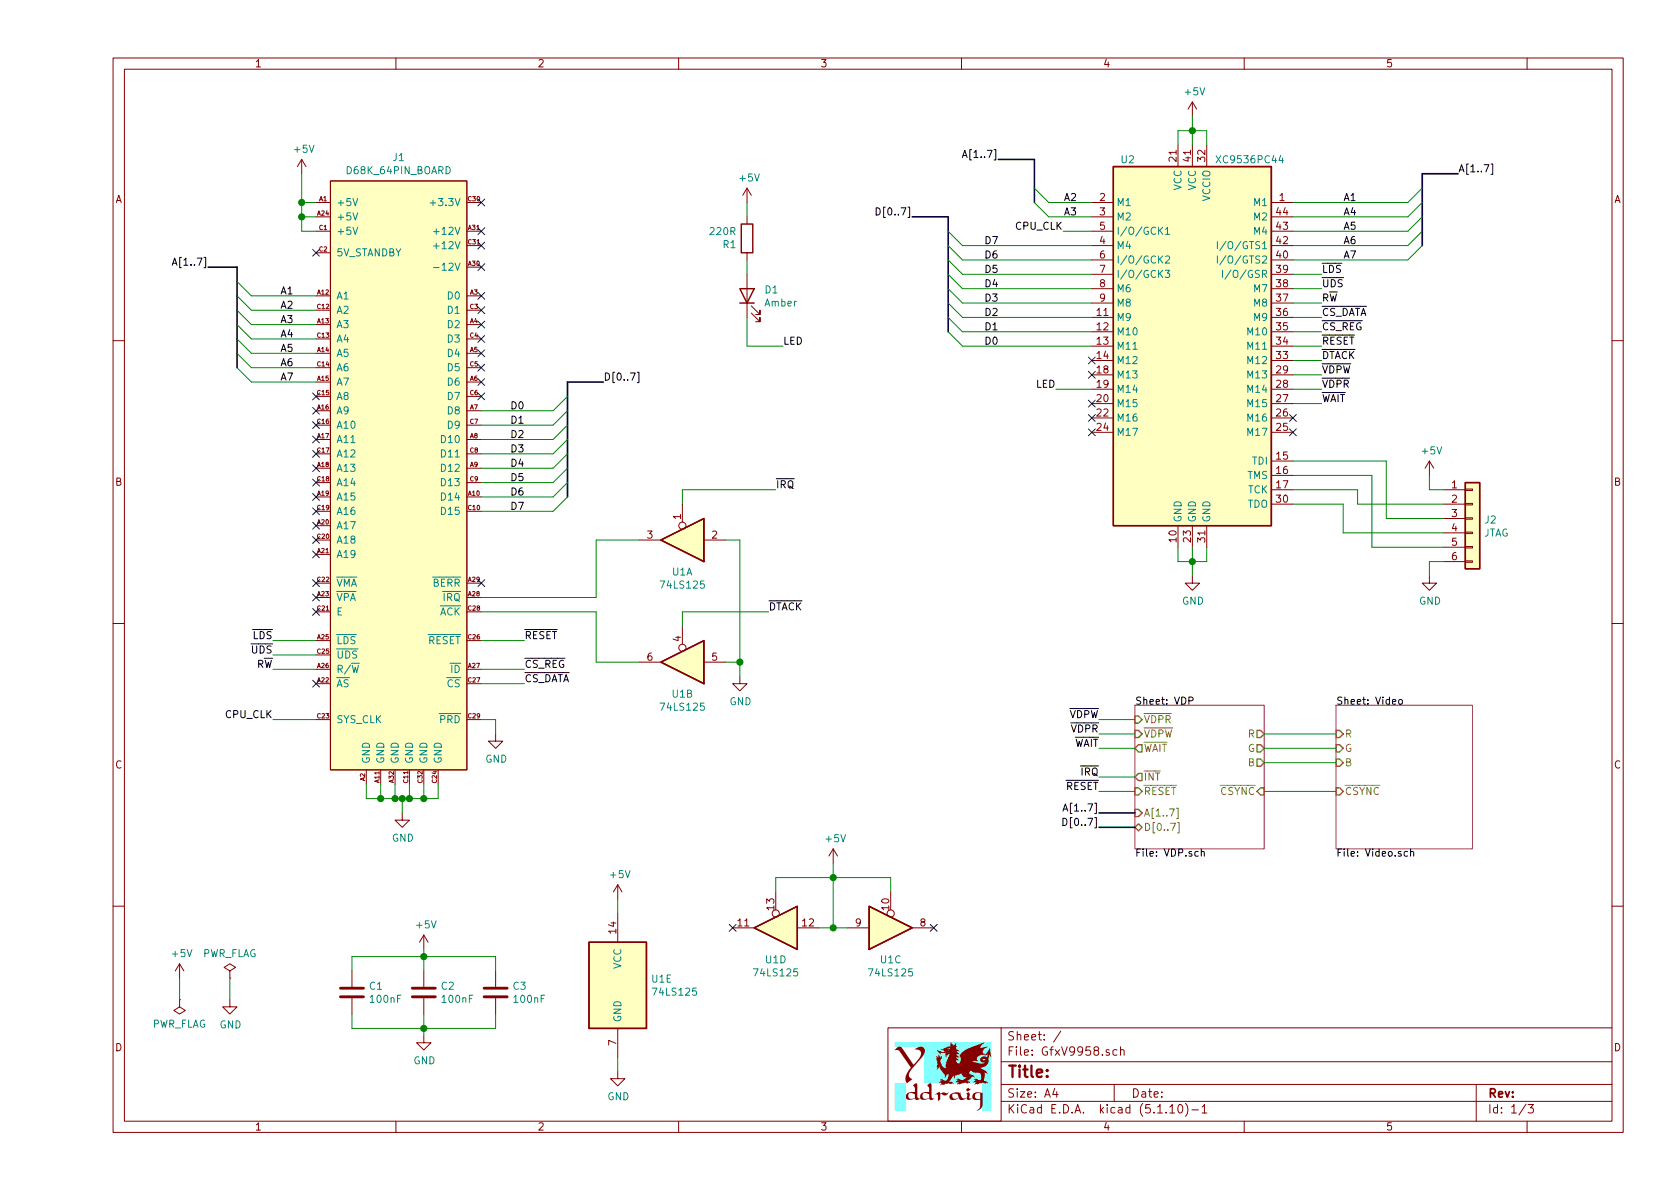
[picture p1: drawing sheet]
EESchema Schematic File Version 4
EELAYER 30 0
EELAYER END
$Descr A4 11693 8268
encoding utf-8
Sheet 1 3
Title ""
Date ""
Rev ""
Comp ""
Comment1 ""
Comment2 ""
Comment3 ""
Comment4 ""
$EndDescr
$Comp
L Ddraig:D68K_64PIN_BOARD J1
U 1 1
P 2800 3150
F 0 "J1" H 2775 5215 50  0000 C CNN
F 1 "D68K_64PIN_BOARD" H 2775 5124 50  0000 C CNN
F 2 "Ddraig:DIN41612_C_2x32_Male_Horizontal_THT" H 2650 1900 50  0001 C CNN
F 3 "" H 2650 1900 50  0001 C CNN
	1    2800 3150
	1    0    0    -1  
$EndComp
$Comp
L power:+5V #PWR01
U 1 1
P 1250 6800
F 0 "#PWR01" H 1250 6650 50  0001 C CNN
F 1 "+5V" H 1265 6973 50  0000 C CNN
F 2 "" H 1250 6800 50  0001 C CNN
F 3 "" H 1250 6800 50  0001 C CNN
	1    1250 6800
	1    0    0    -1  
$EndComp
Wire Wire Line
	2100 1200 2100 1400
Wire Wire Line
	2100 1600 2200 1600
Wire Wire Line
	2200 1500 2100 1500
Connection ~ 2100 1500
Wire Wire Line
	2100 1500 2100 1600
Wire Wire Line
	2200 1400 2100 1400
Connection ~ 2100 1400
Wire Wire Line
	2100 1400 2100 1500
Entry Wire Line
	1650 1950 1750 2050
Entry Wire Line
	1650 2050 1750 2150
Entry Wire Line
	1650 2150 1750 2250
Entry Wire Line
	1650 2250 1750 2350
Entry Wire Line
	1650 2350 1750 2450
Entry Wire Line
	1650 2450 1750 2550
Entry Wire Line
	1650 2550 1750 2650
Wire Wire Line
	2200 2050 1750 2050
Wire Wire Line
	2200 2150 1750 2150
Wire Wire Line
	2200 2250 1750 2250
Wire Wire Line
	2200 2350 1750 2350
Wire Wire Line
	2200 2450 1750 2450
Wire Wire Line
	2200 2550 1750 2550
Wire Wire Line
	2200 2650 1750 2650
Text Label 1950 2050 0    50   ~ 0
A1
Text Label 1950 2150 0    50   ~ 0
A2
Text Label 1950 2250 0    50   ~ 0
A3
Text Label 1950 2350 0    50   ~ 0
A4
Text Label 1950 2450 0    50   ~ 0
A5
Text Label 1950 2550 0    50   ~ 0
A6
Text Label 1950 2650 0    50   ~ 0
A7
Text Label 1900 5000 2    50   ~ 0
CPU_CLK
Text Label 1900 4550 2    50   ~ 0
~UDS
Text Label 1900 4450 2    50   ~ 0
~LDS
Text Label 1900 4650 2    50   ~ 0
R~W
Text Label 3650 4450 0    50   ~ 0
~RESET
Text Label 3650 4650 0    50   ~ 0
~CS_REG
Text Label 3650 4750 0    50   ~ 0
~CS_DATA
Entry Wire Line
	3950 2750 3850 2850
Entry Wire Line
	3950 2850 3850 2950
Entry Wire Line
	3950 2950 3850 3050
Entry Wire Line
	3950 3050 3850 3150
Entry Wire Line
	3950 3150 3850 3250
Entry Wire Line
	3950 3250 3850 3350
Entry Wire Line
	3950 3350 3850 3450
Entry Wire Line
	3950 3450 3850 3550
Wire Wire Line
	3350 2850 3850 2850
Wire Wire Line
	3350 2950 3850 2950
Wire Wire Line
	3350 3050 3850 3050
Wire Wire Line
	3350 3150 3850 3150
Wire Wire Line
	3350 3250 3850 3250
Wire Wire Line
	3350 3350 3850 3350
Wire Wire Line
	3350 3450 3850 3450
Wire Wire Line
	3350 3550 3850 3550
Text Label 3550 2850 0    50   ~ 0
D0
Text Label 3550 2950 0    50   ~ 0
D1
Text Label 3550 3050 0    50   ~ 0
D2
Text Label 3550 3150 0    50   ~ 0
D3
Text Label 3550 3250 0    50   ~ 0
D4
Text Label 3550 3350 0    50   ~ 0
D5
Text Label 3550 3450 0    50   ~ 0
D6
Text Label 3550 3550 0    50   ~ 0
D7
NoConn ~ 3350 2750
NoConn ~ 3350 2650
NoConn ~ 3350 2550
NoConn ~ 3350 2450
NoConn ~ 3350 2350
NoConn ~ 3350 2250
NoConn ~ 3350 2150
NoConn ~ 3350 2050
NoConn ~ 2200 2750
NoConn ~ 2200 2850
NoConn ~ 2200 2950
NoConn ~ 2200 3050
NoConn ~ 2200 3150
NoConn ~ 2200 3250
NoConn ~ 2200 3350
NoConn ~ 2200 3450
NoConn ~ 2200 3550
NoConn ~ 2200 3650
NoConn ~ 2200 3750
NoConn ~ 2200 3850
NoConn ~ 2200 4050
NoConn ~ 2200 4150
NoConn ~ 2200 4250
Wire Wire Line
	2200 4450 1900 4450
Wire Wire Line
	1900 4550 2200 4550
Wire Wire Line
	2200 4650 1900 4650
NoConn ~ 2200 4750
Wire Wire Line
	2200 5000 1900 5000
$Comp
L power:GND #PWR07
U 1 1
P 3450 5100
F 0 "#PWR07" H 3450 4850 50  0001 C CNN
F 1 "GND" H 3455 4927 50  0000 C CNN
F 2 "" H 3450 5100 50  0001 C CNN
F 3 "" H 3450 5100 50  0001 C CNN
	1    3450 5100
	1    0    0    -1  
$EndComp
$Comp
L power:GND #PWR02
U 1 1
P 1600 6950
F 0 "#PWR02" H 1600 6700 50  0001 C CNN
F 1 "GND" H 1605 6777 50  0000 C CNN
F 2 "" H 1600 6950 50  0001 C CNN
F 3 "" H 1600 6950 50  0001 C CNN
	1    1600 6950
	1    0    0    -1  
$EndComp
Wire Wire Line
	2550 5450 2550 5550
Wire Wire Line
	2550 5550 2650 5550
Wire Wire Line
	3050 5550 3050 5450
Wire Wire Line
	2950 5450 2950 5550
Connection ~ 2950 5550
Wire Wire Line
	2950 5550 3050 5550
Wire Wire Line
	2850 5450 2850 5550
Connection ~ 2850 5550
Wire Wire Line
	2850 5550 2950 5550
Wire Wire Line
	2750 5450 2750 5550
Connection ~ 2750 5550
Wire Wire Line
	2750 5550 2800 5550
Wire Wire Line
	2650 5450 2650 5550
Connection ~ 2650 5550
Wire Wire Line
	2650 5550 2750 5550
Wire Wire Line
	2800 5650 2800 5550
Connection ~ 2800 5550
Wire Wire Line
	2800 5550 2850 5550
Wire Wire Line
	3450 5100 3450 5000
Wire Wire Line
	3450 5000 3350 5000
Wire Wire Line
	3350 4750 3650 4750
Wire Wire Line
	3650 4650 3350 4650
Wire Wire Line
	3350 4450 3650 4450
NoConn ~ 3350 4050
$Comp
L 74xx:74LS125 U1
U 1 1
P 4750 3750
F 0 "U1" H 4750 3975 50  0000 C CNN
F 1 "74LS125" H 4750 4066 50  0000 C CNN
F 2 "Package_DIP:DIP-14_W7.62mm_Socket" H 4750 3750 50  0001 C CNN
F 3 "http://www.ti.com/lit/gpn/sn74LS125" H 4750 3750 50  0001 C CNN
	1    4750 3750
	-1   0    0    1   
$EndComp
$Comp
L 74xx:74LS125 U1
U 2 1
P 4750 4600
F 0 "U1" H 4750 4825 50  0000 C CNN
F 1 "74LS125" H 4750 4916 50  0000 C CNN
F 2 "Package_DIP:DIP-14_W7.62mm_Socket" H 4750 4600 50  0001 C CNN
F 3 "http://www.ti.com/lit/gpn/sn74LS125" H 4750 4600 50  0001 C CNN
	2    4750 4600
	-1   0    0    1   
$EndComp
$Comp
L 74xx:74LS125 U1
U 3 1
P 6200 6450
F 0 "U1" H 6200 6675 50  0000 C CNN
F 1 "74LS125" H 6200 6766 50  0000 C CNN
F 2 "Package_DIP:DIP-14_W7.62mm_Socket" H 6200 6450 50  0001 C CNN
F 3 "http://www.ti.com/lit/gpn/sn74LS125" H 6200 6450 50  0001 C CNN
	3    6200 6450
	1    0    0    1   
$EndComp
$Comp
L 74xx:74LS125 U1
U 4 1
P 5400 6450
F 0 "U1" H 5400 6675 50  0000 C CNN
F 1 "74LS125" H 5400 6766 50  0000 C CNN
F 2 "Package_DIP:DIP-14_W7.62mm_Socket" H 5400 6450 50  0001 C CNN
F 3 "http://www.ti.com/lit/gpn/sn74LS125" H 5400 6450 50  0001 C CNN
	4    5400 6450
	-1   0    0    1   
$EndComp
$Comp
L 74xx:74LS125 U1
U 5 1
P 4300 6850
F 0 "U1" H 4530 6896 50  0000 L CNN
F 1 "74LS125" H 4530 6805 50  0000 L CNN
F 2 "Package_DIP:DIP-14_W7.62mm_Socket" H 4300 6850 50  0001 C CNN
F 3 "http://www.ti.com/lit/gpn/sn74LS125" H 4300 6850 50  0001 C CNN
	5    4300 6850
	1    0    0    -1  
$EndComp
Wire Wire Line
	3350 4250 4150 4250
Wire Wire Line
	4150 4250 4150 4600
Wire Wire Line
	4150 4600 4450 4600
Wire Wire Line
	3350 4150 4150 4150
Wire Wire Line
	4150 4150 4150 3750
Wire Wire Line
	4150 3750 4450 3750
$Comp
L power:GND #PWR010
U 1 1
P 5150 4700
F 0 "#PWR010" H 5150 4450 50  0001 C CNN
F 1 "GND" H 5155 4527 50  0000 C CNN
F 2 "" H 5150 4700 50  0001 C CNN
F 3 "" H 5150 4700 50  0001 C CNN
	1    5150 4700
	1    0    0    -1  
$EndComp
Wire Wire Line
	5150 4700 5150 4600
Wire Wire Line
	5150 3750 5050 3750
Wire Wire Line
	5050 4600 5150 4600
Connection ~ 5150 4600
Wire Wire Line
	5150 4600 5150 3750
Text Label 5400 3400 0    50   ~ 0
~IRQ
Text Label 5350 4250 0    50   ~ 0
~DTACK
Wire Wire Line
	5350 4250 4750 4250
Wire Wire Line
	4750 4250 4750 4350
Wire Wire Line
	5400 3400 4750 3400
Wire Wire Line
	4750 3400 4750 3500
Text Label 1450 1850 2    50   ~ 0
A[1..7]
Text Label 4200 2650 0    50   ~ 0
D[0..7]
Wire Bus Line
	4200 2650 3950 2650
Wire Bus Line
	1650 1850 1450 1850
$Comp
L power:GND #PWR09
U 1 1
P 4300 7450
F 0 "#PWR09" H 4300 7200 50  0001 C CNN
F 1 "GND" H 4305 7277 50  0000 C CNN
F 2 "" H 4300 7450 50  0001 C CNN
F 3 "" H 4300 7450 50  0001 C CNN
	1    4300 7450
	1    0    0    -1  
$EndComp
$Comp
L power:+5V #PWR08
U 1 1
P 4300 6250
F 0 "#PWR08" H 4300 6100 50  0001 C CNN
F 1 "+5V" H 4315 6423 50  0000 C CNN
F 2 "" H 4300 6250 50  0001 C CNN
F 3 "" H 4300 6250 50  0001 C CNN
	1    4300 6250
	1    0    0    -1  
$EndComp
$Comp
L power:+5V #PWR012
U 1 1
P 5800 6000
F 0 "#PWR012" H 5800 5850 50  0001 C CNN
F 1 "+5V" H 5815 6173 50  0000 C CNN
F 2 "" H 5800 6000 50  0001 C CNN
F 3 "" H 5800 6000 50  0001 C CNN
	1    5800 6000
	1    0    0    -1  
$EndComp
Wire Wire Line
	4300 6350 4300 6250
Wire Wire Line
	4300 7350 4300 7450
Wire Wire Line
	5700 6450 5800 6450
Wire Wire Line
	5400 6200 5400 6100
Wire Wire Line
	5400 6100 5800 6100
Wire Wire Line
	6200 6100 6200 6200
Wire Wire Line
	5800 6000 5800 6100
Connection ~ 5800 6100
Wire Wire Line
	5800 6100 6200 6100
NoConn ~ 2200 1750
NoConn ~ 3350 1850
NoConn ~ 3350 1700
NoConn ~ 3350 1600
NoConn ~ 3350 1400
$Comp
L Device:LED D1
U 1 1
P 5200 2050
F 0 "D1" V 5239 1932 50  0000 R CNN
F 1 "Amber" V 5148 1932 50  0000 R CNN
F 2 "LED_THT:LED_D5.0mm_FlatTop" H 5200 2050 50  0001 C CNN
F 3 "~" H 5200 2050 50  0001 C CNN
	1    5200 2050
	0    -1   -1   0   
$EndComp
$Comp
L Device:R R1
U 1 1
P 5200 1650
F 0 "R1" H 5270 1696 50  0000 L CNN
F 1 "220R" H 5270 1605 50  0000 L CNN
F 2 "Resistor_THT:R_Axial_DIN0207_L6.3mm_D2.5mm_P10.16mm_Horizontal" V 5130 1650 50  0001 C CNN
F 3 "~" H 5200 1650 50  0001 C CNN
	1    5200 1650
	-1   0    0    1   
$EndComp
$Comp
L power:+5V #PWR011
U 1 1
P 5200 1400
F 0 "#PWR011" H 5200 1250 50  0001 C CNN
F 1 "+5V" H 5215 1573 50  0000 C CNN
F 2 "" H 5200 1400 50  0001 C CNN
F 3 "" H 5200 1400 50  0001 C CNN
	1    5200 1400
	1    0    0    -1  
$EndComp
Text Label 5450 2400 0    50   ~ 0
LED
Wire Wire Line
	5450 2400 5200 2400
Wire Wire Line
	5200 2400 5200 2200
Wire Wire Line
	5200 1900 5200 1800
Wire Wire Line
	5200 1500 5200 1400
NoConn ~ 7600 3000
Text Label 6850 1700 0    50   ~ 0
D7
Text Label 6850 1800 0    50   ~ 0
D6
Text Label 6850 1900 0    50   ~ 0
D5
Text Label 6850 2000 0    50   ~ 0
D4
Text Label 6850 2100 0    50   ~ 0
D3
Text Label 6850 2200 0    50   ~ 0
D2
Text Label 6850 2300 0    50   ~ 0
D1
Text Label 6850 2400 0    50   ~ 0
D0
Wire Bus Line
	6600 1500 6350 1500
Wire Bus Line
	9900 1200 10150 1200
Text Label 6350 1500 2    50   ~ 0
D[0..7]
Text Label 10150 1200 0    50   ~ 0
A[1..7]
Entry Wire Line
	6600 1600 6700 1700
Entry Wire Line
	6600 1700 6700 1800
Entry Wire Line
	6600 1800 6700 1900
Entry Wire Line
	6600 1900 6700 2000
Wire Wire Line
	7600 1700 6700 1700
Wire Wire Line
	7600 1800 6700 1800
Wire Wire Line
	7600 1900 6700 1900
Wire Wire Line
	7600 2000 6700 2000
Wire Wire Line
	7600 2100 6700 2100
Wire Wire Line
	7600 2200 6700 2200
Wire Wire Line
	7600 2300 6700 2300
Wire Wire Line
	7600 2400 6700 2400
Entry Wire Line
	6600 2300 6700 2400
Entry Wire Line
	6600 2200 6700 2300
Entry Wire Line
	6600 2100 6700 2200
Entry Wire Line
	6600 2000 6700 2100
Wire Wire Line
	9200 2500 9000 2500
Wire Wire Line
	9000 2200 9200 2200
Wire Wire Line
	9200 2300 9000 2300
Wire Wire Line
	9000 2400 9200 2400
Wire Wire Line
	7600 1600 7400 1600
NoConn ~ 9000 2900
Wire Wire Line
	7350 2700 7600 2700
Wire Wire Line
	9200 2100 9000 2100
Wire Wire Line
	9000 2000 9200 2000
Wire Wire Line
	9200 1900 9000 1900
Wire Wire Line
	9000 2700 9200 2700
Wire Wire Line
	9200 2600 9000 2600
Text Label 9200 2800 0    50   ~ 0
~WAIT
Text Label 9200 2500 0    50   ~ 0
~DTACK
Text Label 9200 2200 0    50   ~ 0
~CS_DATA
Text Label 9200 2300 0    50   ~ 0
~CS_REG
Text Label 9200 2400 0    50   ~ 0
~RESET
Text Label 7400 1600 2    50   ~ 0
CPU_CLK
Text Label 7350 2700 2    50   ~ 0
LED
Text Label 9200 1900 0    50   ~ 0
~LDS
Text Label 9200 2100 0    50   ~ 0
R~W
Text Label 9200 2000 0    50   ~ 0
~UDS
Text Label 9200 2700 0    50   ~ 0
~VDPR
Text Label 9200 2600 0    50   ~ 0
~VDPW
Text Label 9350 1800 0    50   ~ 0
A7
Text Label 9350 1700 0    50   ~ 0
A6
Text Label 9350 1600 0    50   ~ 0
A5
Text Label 9350 1500 0    50   ~ 0
A4
Text Label 9350 1400 0    50   ~ 0
A1
Wire Wire Line
	9000 1800 9800 1800
Wire Wire Line
	9000 1700 9800 1700
Wire Wire Line
	9000 1600 9800 1600
Wire Wire Line
	9000 1500 9800 1500
Wire Wire Line
	9000 1400 9800 1400
Entry Wire Line
	9900 1700 9800 1800
Entry Wire Line
	9900 1600 9800 1700
Entry Wire Line
	9900 1500 9800 1600
Entry Wire Line
	9900 1400 9800 1500
Entry Wire Line
	9900 1300 9800 1400
Wire Wire Line
	8200 900  8200 1000
Wire Wire Line
	8300 900  8200 900 
Wire Wire Line
	8300 900  8300 1000
Connection ~ 8300 900 
Wire Wire Line
	8400 900  8300 900 
Wire Wire Line
	8400 1000 8400 900 
Wire Wire Line
	8300 800  8300 900 
Wire Wire Line
	8300 3900 8300 4000
Wire Wire Line
	8300 3900 8400 3900
Connection ~ 8300 3900
Wire Wire Line
	8300 3800 8300 3900
Wire Wire Line
	8400 3900 8400 3800
Wire Wire Line
	8200 3900 8300 3900
Wire Wire Line
	8200 3800 8200 3900
$Comp
L power:GND #PWR014
U 1 1
P 8300 4000
F 0 "#PWR014" H 8300 3750 50  0001 C CNN
F 1 "GND" H 8305 3827 50  0000 C CNN
F 2 "" H 8300 4000 50  0001 C CNN
F 3 "" H 8300 4000 50  0001 C CNN
	1    8300 4000
	1    0    0    -1  
$EndComp
$Comp
L power:+5V #PWR013
U 1 1
P 8300 800
F 0 "#PWR013" H 8300 650 50  0001 C CNN
F 1 "+5V" H 8315 973 50  0000 C CNN
F 2 "" H 8300 800 50  0001 C CNN
F 3 "" H 8300 800 50  0001 C CNN
	1    8300 800 
	1    0    0    -1  
$EndComp
$Comp
L Ddraig:XC9536PC44 U2
U 1 1
P 8300 2400
F 0 "U2" H 7850 3700 50  0000 C CNN
F 1 "XC9536PC44" H 8700 3700 50  0000 C CNN
F 2 "Package_LCC:PLCC-44_THT-Socket" H 8300 2400 50  0001 C CNN
F 3 "xilinx/xc9536.pdf" H 8300 2400 50  0001 C CNN
	1    8300 2400
	1    0    0    -1  
$EndComp
$Comp
L power:GND #PWR016
U 1 1
P 9950 4000
F 0 "#PWR016" H 9950 3750 50  0001 C CNN
F 1 "GND" H 9955 3827 50  0000 C CNN
F 2 "" H 9950 4000 50  0001 C CNN
F 3 "" H 9950 4000 50  0001 C CNN
	1    9950 4000
	1    0    0    -1  
$EndComp
Wire Wire Line
	9000 3300 9550 3300
Wire Wire Line
	9450 3400 9000 3400
Wire Wire Line
	9350 3700 9350 3500
Wire Wire Line
	9350 3500 9000 3500
Wire Wire Line
	9000 3200 9650 3200
Wire Wire Line
	9650 3200 9650 3600
$Comp
L power:+5V #PWR015
U 1 1
P 9950 3300
F 0 "#PWR015" H 9950 3150 50  0001 C CNN
F 1 "+5V" H 9965 3473 50  0000 C CNN
F 2 "" H 9950 3300 50  0001 C CNN
F 3 "" H 9950 3300 50  0001 C CNN
	1    9950 3300
	1    0    0    -1  
$EndComp
$Comp
L power:PWR_FLAG #FLG02
U 1 1
P 1600 6800
F 0 "#FLG02" H 1600 6875 50  0001 C CNN
F 1 "PWR_FLAG" H 1600 6973 50  0000 C CNN
F 2 "" H 1600 6800 50  0001 C CNN
F 3 "~" H 1600 6800 50  0001 C CNN
	1    1600 6800
	1    0    0    -1  
$EndComp
$Comp
L power:PWR_FLAG #FLG01
U 1 1
P 1250 6950
F 0 "#FLG01" H 1250 7025 50  0001 C CNN
F 1 "PWR_FLAG" H 1250 7123 50  0000 C CNN
F 2 "" H 1250 6950 50  0001 C CNN
F 3 "~" H 1250 6950 50  0001 C CNN
	1    1250 6950
	-1   0    0    1   
$EndComp
Wire Wire Line
	1600 6800 1600 6950
Wire Wire Line
	1250 6950 1250 6800
$Comp
L power:+5V #PWR03
U 1 1
P 2100 1200
F 0 "#PWR03" H 2100 1050 50  0001 C CNN
F 1 "+5V" H 2115 1373 50  0000 C CNN
F 2 "" H 2100 1200 50  0001 C CNN
F 3 "" H 2100 1200 50  0001 C CNN
	1    2100 1200
	1    0    0    -1  
$EndComp
$Comp
L power:GND #PWR06
U 1 1
P 2800 5650
F 0 "#PWR06" H 2800 5400 50  0001 C CNN
F 1 "GND" H 2805 5477 50  0000 C CNN
F 2 "" H 2800 5650 50  0001 C CNN
F 3 "" H 2800 5650 50  0001 C CNN
	1    2800 5650
	1    0    0    -1  
$EndComp
Wire Wire Line
	5800 6100 5800 6450
Connection ~ 5800 6450
Wire Wire Line
	5800 6450 5900 6450
NoConn ~ 5100 6450
NoConn ~ 6500 6450
$Sheet
S 9300 4900 950  1000
U 60F8DEA9
F0 "Video" 50
F1 "Video.sch" 50
F2 "R" I L 9300 5100 50 
F3 "G" I L 9300 5200 50 
F4 "B" I L 9300 5300 50 
F5 "~CSYNC" I L 9300 5500 50 
$EndSheet
$Sheet
S 7900 4900 900  1000
U 60FA5BB4
F0 "VDP" 50
F1 "VDP.sch" 50
F2 "~VDPR" I L 7900 5000 50 
F3 "~VDPW" I L 7900 5100 50 
F4 "~INT" O L 7900 5400 50 
F5 "~RESET" I L 7900 5500 50 
F6 "G" O R 8800 5200 50 
F7 "R" O R 8800 5100 50 
F8 "B" O R 8800 5300 50 
F9 "~CSYNC" I R 8800 5500 50 
F10 "~WAIT" O L 7900 5200 50 
F11 "A[1..7]" I L 7900 5650 50 
F12 "D[0..7]" B L 7900 5750 50 
$EndSheet
Wire Wire Line
	8800 5100 9300 5100
Wire Wire Line
	9300 5200 8800 5200
Wire Wire Line
	8800 5300 9300 5300
Wire Wire Line
	9300 5500 8800 5500
Text Label 7650 5100 2    50   ~ 0
~VDPR
Text Label 7650 5000 2    50   ~ 0
~VDPW
Text Label 7650 5200 2    50   ~ 0
~WAIT
Text Label 7650 5500 2    50   ~ 0
~RESET
Text Label 7650 5400 2    50   ~ 0
~IRQ
Text Label 7650 5750 2    50   ~ 0
D[0..7]
Text Label 7650 5650 2    50   ~ 0
A[1..7]
Wire Wire Line
	7900 5000 7650 5000
Wire Wire Line
	7650 5100 7900 5100
Wire Wire Line
	7900 5200 7650 5200
Wire Wire Line
	7650 5400 7900 5400
Wire Wire Line
	7900 5500 7650 5500
Wire Bus Line
	7650 5650 7900 5650
Wire Bus Line
	7900 5750 7650 5750
$Comp
L Device:C C2
U 1 1
P 2950 6900
F 0 "C2" H 3065 6946 50  0000 L CNN
F 1 "100nF" H 3065 6855 50  0000 L CNN
F 2 "Capacitor_THT:C_Disc_D5.0mm_W2.5mm_P2.50mm" H 2988 6750 50  0001 C CNN
F 3 "~" H 2950 6900 50  0001 C CNN
	1    2950 6900
	1    0    0    -1  
$EndComp
$Comp
L Device:C C3
U 1 1
P 3450 6900
F 0 "C3" H 3565 6946 50  0000 L CNN
F 1 "100nF" H 3565 6855 50  0000 L CNN
F 2 "Capacitor_THT:C_Disc_D5.0mm_W2.5mm_P2.50mm" H 3488 6750 50  0001 C CNN
F 3 "~" H 3450 6900 50  0001 C CNN
	1    3450 6900
	1    0    0    -1  
$EndComp
$Comp
L Device:C C1
U 1 1
P 2450 6900
F 0 "C1" H 2565 6946 50  0000 L CNN
F 1 "100nF" H 2565 6855 50  0000 L CNN
F 2 "Capacitor_THT:C_Disc_D5.0mm_W2.5mm_P2.50mm" H 2488 6750 50  0001 C CNN
F 3 "~" H 2450 6900 50  0001 C CNN
	1    2450 6900
	1    0    0    -1  
$EndComp
$Comp
L power:GND #PWR05
U 1 1
P 2950 7200
F 0 "#PWR05" H 2950 6950 50  0001 C CNN
F 1 "GND" H 2955 7027 50  0000 C CNN
F 2 "" H 2950 7200 50  0001 C CNN
F 3 "" H 2950 7200 50  0001 C CNN
	1    2950 7200
	1    0    0    -1  
$EndComp
$Comp
L power:+5V #PWR04
U 1 1
P 2950 6600
F 0 "#PWR04" H 2950 6450 50  0001 C CNN
F 1 "+5V" H 2965 6773 50  0000 C CNN
F 2 "" H 2950 6600 50  0001 C CNN
F 3 "" H 2950 6600 50  0001 C CNN
	1    2950 6600
	1    0    0    -1  
$EndComp
Wire Wire Line
	2450 6750 2450 6650
Wire Wire Line
	2450 6650 2950 6650
Wire Wire Line
	3450 6650 3450 6750
Wire Wire Line
	2950 6750 2950 6650
Connection ~ 2950 6650
Wire Wire Line
	2950 6650 3450 6650
Wire Wire Line
	2950 6650 2950 6600
Wire Wire Line
	2450 7050 2450 7150
Wire Wire Line
	2450 7150 2950 7150
Wire Wire Line
	3450 7150 3450 7050
Wire Wire Line
	2950 7050 2950 7150
Connection ~ 2950 7150
Wire Wire Line
	2950 7150 3450 7150
Wire Wire Line
	2950 7150 2950 7200
$Comp
L Connector_Generic:Conn_01x06 J2
U 1 1
P 10250 3600
F 0 "J2" H 10330 3592 50  0000 L CNN
F 1 "JTAG" H 10330 3501 50  0000 L CNN
F 2 "Connector_PinHeader_2.54mm:PinHeader_1x06_P2.54mm_Vertical" H 10250 3600 50  0001 C CNN
F 3 "~" H 10250 3600 50  0001 C CNN
	1    10250 3600
	1    0    0    -1  
$EndComp
Wire Wire Line
	10050 3500 9450 3500
Wire Wire Line
	9450 3500 9450 3400
Wire Wire Line
	10050 3600 9650 3600
Wire Wire Line
	9350 3700 10050 3700
Wire Wire Line
	10050 3800 9550 3800
Wire Wire Line
	9550 3800 9550 3300
Wire Wire Line
	9950 4000 9950 3900
Wire Wire Line
	9950 3900 10050 3900
Wire Wire Line
	9950 3300 9950 3400
Wire Wire Line
	9950 3400 10050 3400
Wire Bus Line
	7200 1100 6950 1100
Text Label 6950 1100 2    50   ~ 0
A[1..7]
Text Label 7500 1500 2    50   ~ 0
A3
Text Label 7500 1400 2    50   ~ 0
A2
Wire Wire Line
	7600 1500 7300 1500
Wire Wire Line
	7600 1400 7300 1400
Entry Wire Line
	7200 1400 7300 1500
Entry Wire Line
	7200 1300 7300 1400
Wire Wire Line
	9000 2800 9200 2800
NoConn ~ 9000 3000
NoConn ~ 7600 2900
NoConn ~ 7600 2800
NoConn ~ 7600 2600
NoConn ~ 7600 2500
Wire Bus Line
	7200 1100 7200 1400
Wire Bus Line
	1650 1850 1650 2550
Wire Bus Line
	9900 1200 9900 1700
Wire Bus Line
	3950 2650 3950 3450
Wire Bus Line
	6600 1500 6600 2300
$EndSCHEMATC
